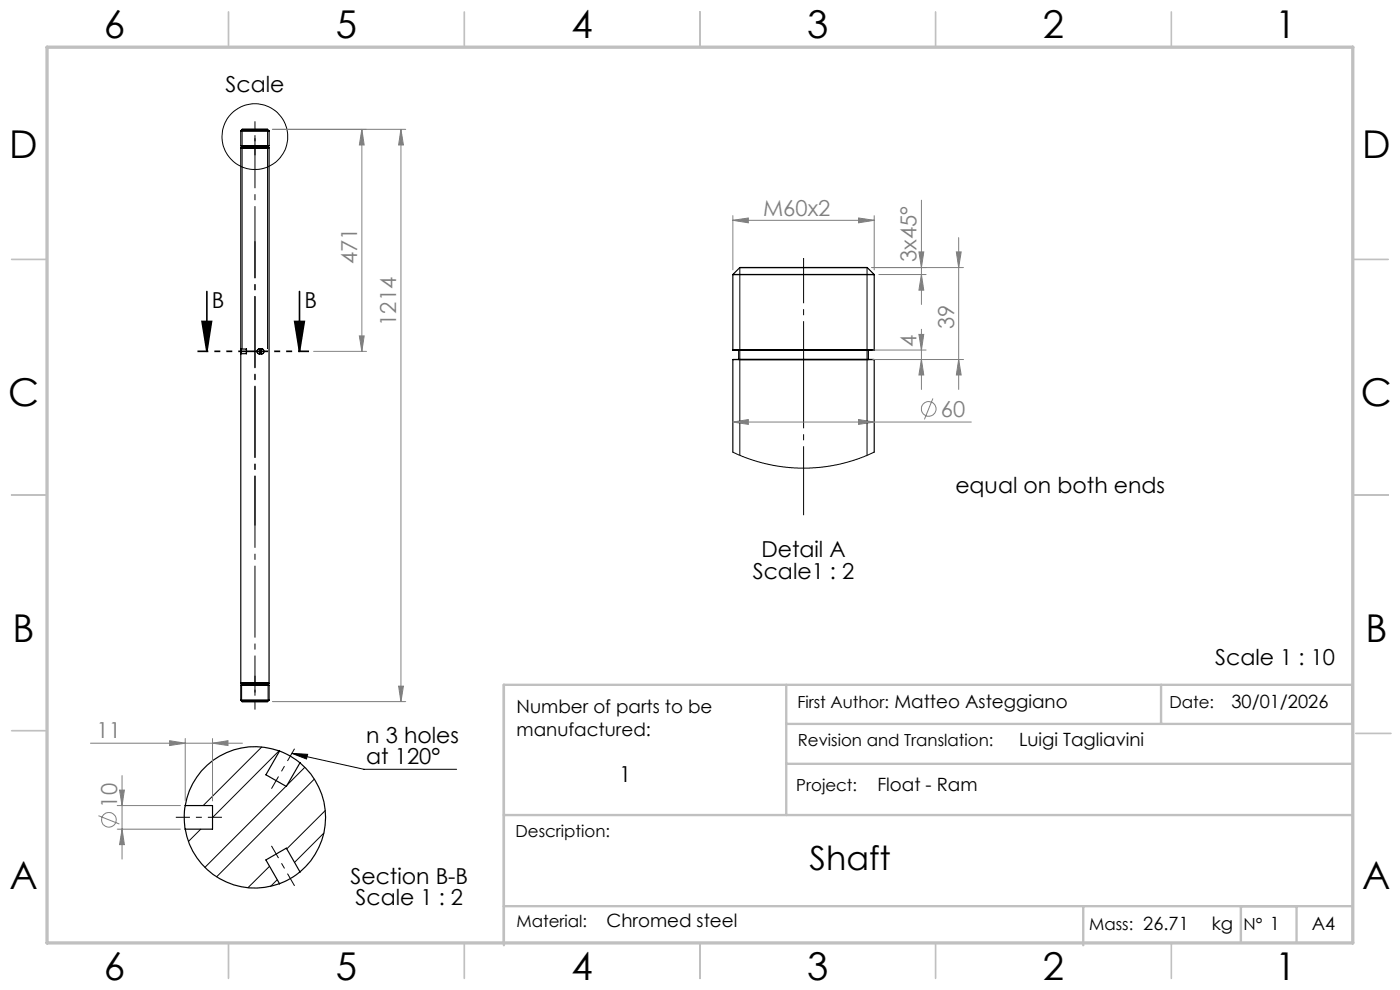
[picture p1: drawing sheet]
<svg xmlns="http://www.w3.org/2000/svg" width="297mm" height="210mm" viewBox="0 0 297 210" stroke-linecap="round" stroke-linejoin="round" font-family="sans-serif">
<g fill="none" stroke="#000" stroke-width=".25">
<path d="M51.1 31.4h6zM51.1 27.8h6zM51.1 30.9h6zM51.1 31.4v42.6M51.3 31.4h5.5zM51.3 30.9h5.5zM51.3 30.9v.5M51.4 27.4h5.4zM51.4 27.4l-.3 .4v3.1M56.8 27.4l.3 .4M56.8 30.9v.5M57.1 27.8v3.1"/>
<path d="M57.1 31.4v113.5M155.5 58.2h30zM157 56.8l-1.5 1.4v16.1M157 56.8h27zM184 56.8l1.5 1.4v16.1M51.1 74v1zM51.1 74h1.2M52.3 74v1zM52.3 75h-1.2v69.9M55 75h.6M55 74h.6M155.5 76.3h30z"/>
<path d="M155.5 74.3h30zM155.5 76.3v19.6M156.7 74.3v2M156.7 76.3h27.5zM156.7 74.3h27.5zM184.2 74.3v2M185.5 76.3v19.6M51.1 144.9h6zM51.1 148.5h6zM51.1 145.3h6zM51.1 145.3v3.2M51.1 148.5l.3 .3"/>
<path d="M51.3 144.9h5.5zM51.3 145.3h5.5zM51.3 144.9v.4M51.4 148.8h5.4zM56.8 144.9v.4M57.1 145.3v3.2l-.3 .3M59.3 159.3a14.9 14.9 0 0 1 4.3 2.5M59.3 159.3a15 15 0 0 0-20 11.6M59.3 159.3l-2.9 5.1 4.3 2.4 2.9-5M39.3 170.9a14.7 14.7 0 0 0 0 5M39.3 175.9a15 15 0 0 0 20 11.6M39.3 170.9h5.8v5h-5.8"/>
<path d="M63.6 161.8a15 15 0 0 1 0 23.2M63.6 185a15.8 15.8 0 0 1-4.3 2.5M63.6 185l-2.9-5.1-4.3 2.5 2.9 5.1"/>
<circle cx="54.9" cy="74.5" r=".48"/>
<circle cx="55" cy="74.5" r=".47"/>
<circle cx="55.5" cy="74.5" r=".47"/>
<circle cx="55.6" cy="74.5" r=".48"/>
</g>
<g fill="none" stroke="#000" stroke-width=".21">
<path d="M51.4 27.4v46.6M56.8 27.4v46.6M157 56.8v39.8M183.9 56.8v39.8M155.5 95.9l3.4 1.5 3.4 .9 3.9 .8 3 .2 3.8-.1 4.4-.6 4.5-1.2 3.6-1.5M51.3 145.3v3.5M55.5 158.5l-12.4 12.4M56.9 145.3v3.5M59.2 159.3l-14.1 14.1M61.9 159.8l3.4 .2-.3 1zM61.9 159.8l15.3 3.4h19.7M42.6 175.9l-2.6 2.6"/>
<path d="M60.7 166.8l-17.2 17.2M64.7 162.8l-3.8 3.7M66.7 165.3l-20.7 20.7M68.7 176.7l-6.2 6.2M69 171.9l-8.2 8.2M57.2 183.8l-4.6 4.5M58.8 186.6l-1.4 1.4"/>
<circle cx="54.1" cy="29" r="7"/>
</g>
<g fill="none" stroke="#808080" stroke-width=".21">
<path d="M57.8 27.4h28.3M76.8 27.4l.5 3.4h-1.1zM76.8 27.4v47.1M85.1 27.4l.5 3.4h-1zM85.1 27.4v121.4M155.5 46.7l3.2-.5v1.1zM155.5 45.7v11.5M155.5 46.7h30M182.1 46.2l3.4 .5-3.4 .6zM185 56.8h19.4M185.5 45.7v11.5M186.4 58.2h10.1"/>
<path d="M194.9 53.4h1.1l-.5 3.4zM195.5 58.2l.5 3.4h-1.1zM195.5 42.5v22.1M202.9 53.4h1l-.5 3.4zM203.4 50.4v32.2M66.5 74.5h11.3M76.2 71.3h1.1l-.5 3.2zM185.2 76.3h19.2M185.2 74.3h11.3M194.9 70.9h1.1l-.5 3.4zM195.5 76.3l.5 3.2h-1.1zM195.5 69.8v12.8"/>
<path d="M203.4 76.3l.5 3.2h-1zM155.5 89.5l3.2-.5v1zM155.5 89.5h50.6M182.1 89l3.4 .5-3.4 .5zM197.9 84.5l-1.8 4.5M19.2 157.6h32.2M36 157.1l3.3 .5-3.3 .5zM39.3 156.7v13.2M45.1 157.6l3.3-.5v1zM45.1 156.7v13.2M57.8 148.8h28.3M84.6 145.5h1l-.5 3.3z"/>
<path d="M20.9 173l4.4 1.8M24.9 170.9h13.4M24.9 175.9h13.4M25.4 167.6h1l-.5 3.3zM25.9 175.9l.5 3.3h-1zM25.9 164.5v17.7"/>
<circle cx="197" cy="86.7" r="1.55"/>
<circle cx="23.1" cy="173.9" r="1.55"/>
</g>
<path d="M42.9 68.2h2l-1 6.3zM43.9 61.8v12.7M62.5 68.2h2.1l-1.1 6.3zM63.5 61.8v12.7" fill="none" stroke="#000" stroke-width=".35"/>
<path d="M37.3 173.4h9.8M57.6 167.3l4.9-8.5M62.5 187.9l-4.9-8.5" fill="none" stroke="#000" stroke-width=".21" stroke-dasharray="15.2 1.3 1.3 1.3" stroke-dashoffset="12.2" stroke-linecap="butt"/>
<path d="M54.1 51.2v95.7" fill="none" stroke="#000" stroke-width=".21" stroke-dasharray="15.2 1.3 1.3 1.3" stroke-dashoffset="7.4" stroke-linecap="butt"/>
<path d="M54.1 29.3v82.2" fill="none" stroke="#000" stroke-width=".21" stroke-dasharray="15.2 1.3 1.3 1.3" stroke-dashoffset="4.6" stroke-linecap="butt"/>
<path d="M54.1 25.7v7.2M54.1 150.5v-7.2" fill="none" stroke="#000" stroke-width=".21" stroke-dasharray="15.2 1.3 1.3 1.3" stroke-dashoffset="13.5" stroke-linecap="butt"/>
<path d="M65.6 74.5h-23.7" fill="none" stroke="#000" stroke-width=".35" stroke-dasharray="6.3 1.3 1.3 1.3 1.3 1.3" stroke-dashoffset="4" stroke-linecap="butt"/>
<path d="M170.5 76.2v33.1" fill="none" stroke="#000" stroke-width=".21" stroke-dasharray="15.2 1.3 1.3 1.3" stroke-dashoffset=".6" stroke-linecap="butt"/>
<path d="M170.5 58.2v-3.5M170.5 74.2v2" fill="none" stroke="#000" stroke-width=".21" stroke-dasharray="15.2 1.3 1.3 1.3" stroke-linecap="butt"/>
<path d="M170.5 58.2v16" fill="none" stroke="#000" stroke-width=".21" stroke-dasharray="15.2 1.3 1.3 1.3" stroke-dashoffset="9.1" stroke-linecap="butt"/>
<g fill="none" stroke="#c0c0c0" stroke-width=".35">
<path d="M48.5 2.5v7.5M98.5 2.5v7.5M148.5 2.5v7.5M198.5 2.5v7.5M248.5 2.5v7.5M2.5 55h7.5M287 55h7.5M2.5 105h7.5M287 105h7.5M2.5 155h7.5M287.6 155.6h7.5M48.5 200v7.5"/>
<path d="M98.5 200v7.5M148.5 200v7.5M198.5 200v7.5M248.5 200v7.5"/>
</g>
<path d="M166.8 153.6h120.1v-8.3h-180v55.2M166.8 145.3v27.6M246.3 145.3v8.3M106.9 172.9h180M166.8 162h120.1M106.9 192.2h180M229.8 192.2v8.3M263.2 192.2v7.7M275.1 192.2v7.7" fill="none" stroke="#c0c0c0" stroke-width=".5"/>
<path d="M10 10h277v190h-277z" fill="none" stroke="#c0c0c0" stroke-width=".7"/>
<g fill="#000">
<path d="M61.9 159.8l3.4 .2-.3 1z"/>
<path d="M62.5 68.2h2.1l-1.1 6.3zM42.9 68.2h2l-1 6.3z"/>
</g>
<g fill="#808080">
<path d="M85.1 27.4l.5 3.4h-1zM84.6 145.5h1l-.5 3.3z"/>
<path d="M76.8 27.4l.5 3.4h-1.1zM76.2 71.3h1.1l-.5 3.2z"/>
<path d="M182.1 46.2l3.4 .5-3.4 .6zM155.5 46.7l3.2-.5v1.1zM45.1 157.6l3.3-.5v1zM36 157.1l3.3 .5-3.3 .5z"/>
<path d="M155.5 89.5l3.2-.5v1zM182.1 89l3.4 .5-3.4 .5z"/>
<path d="M202.9 53.4h1l-.5 3.4zM203.4 76.3l.5 3.2h-1zM194.9 70.9h1.1l-.5 3.4zM195.5 76.3l.5 3.2h-1.1zM194.9 53.4h1.1l-.5 3.4zM195.5 58.2l.5 3.4h-1.1zM25.4 167.6h1l-.5 3.3zM25.9 175.9l.5 3.3h-1z"/>
</g>
<g font-size="8.1">
<text x="22" y="8">6</text>
<text x="71.2" y="8">5</text>
<text x="121.2" y="8">4</text>
<text x="171.2" y="8">3</text>
<text x="221.2" y="8">2</text>
<text x="270.5" y="8">1</text>
<text x="2" y="33.6">D</text>
<text x="289" y="33.6">D</text>
<text x="1.7" y="86.1">C</text>
<text x="288.7" y="86.1">C</text>
<text x="2.7" y="136.1">B</text>
<text x="289.7" y="136.1">B</text>
<text x="2" y="188.6">A</text>
<text x="289" y="188.6">A</text>
<text x="22" y="208">6</text>
<text x="71.2" y="208">5</text>
<text x="121.2" y="208">4</text>
<text x="171.2" y="208">3</text>
<text x="221.2" y="208">2</text>
<text x="270.5" y="208">1</text>
</g>
<text font-size="7.1" x="171.7" y="184.5">Shaft</text>
<g font-size="4.7">
<text x="47.9" y="19.6">Scale</text>
<text x="45" y="65.3">B</text>
<text x="64.6" y="65.3">B</text>
<text x="202.7" y="104.6">equal on both ends</text>
<text x="161.5" y="118.2">Detail A</text>
<text x="159.7" y="122.7">Scale1 : 2</text>
<text x="257.8" y="141.1">Scale 1 : 10</text>
<text x="77.7" y="157.6">n 3 holes</text>
<text x="77.7" y="162.2">at 120°</text>
<text x="131.4" y="165.8">1</text>
<text x="74.3" y="187.4">Section B-B</text>
<text x="75.4" y="192">Scale 1 : 2</text>
</g>
<g font-size="4.7" fill="#808080">
<text x="161.9" y="45.7">M60x2</text>
<text x="75.8" y="56" transform="rotate(-90 75.8 56)">471</text>
<text x="194.5" y="55.6" transform="rotate(-90 194.5 55.6)">3x45°</text>
<text x="84.1" y="69.1" transform="rotate(-90 84.1 69.1)">1214</text>
<text x="202.4" y="69.8" transform="rotate(-90 202.4 69.8)">39</text>
<text x="194.5" y="73.7" transform="rotate(-90 194.5 73.7)">4</text>
<text x="199.6" y="88.4">60</text>
<text x="20.5" y="156.6">11</text>
<text x="24.8" y="171.3" transform="rotate(-90 24.8 171.3)">10</text>
</g>
<g font-size="3.9">
<text x="109.6" y="151.2">Number of parts to be</text>
<text x="261.2" y="150.2">30/01/2026</text>
<text x="109.6" y="156.1">manufactured:</text>
<text x="216.2" y="158.3">Luigi Tagliavini</text>
<text x="186.1" y="167.8">Float - Ram</text>
<text x="128.7" y="196.7">Chromed steel</text>
<text x="257.1" y="197.3">kg</text>
<text x="278.3" y="197.4">A4</text>
</g>
<g font-size="3.5">
<text x="169.2" y="150.1">First Author: Matteo Asteggiano</text>
<text x="248.1" y="150.1">Date:</text>
<text x="169.3" y="158.3">Revision and Translation:</text>
<text x="168.9" y="167.8">Project:</text>
<text x="109.4" y="177.5">Description:</text>
<text x="109.6" y="196.7">Material:</text>
<text x="231.1" y="197.3">Mass: 26.71</text>
<text x="263.8" y="197.3">N° 1</text>
</g>
</svg>
